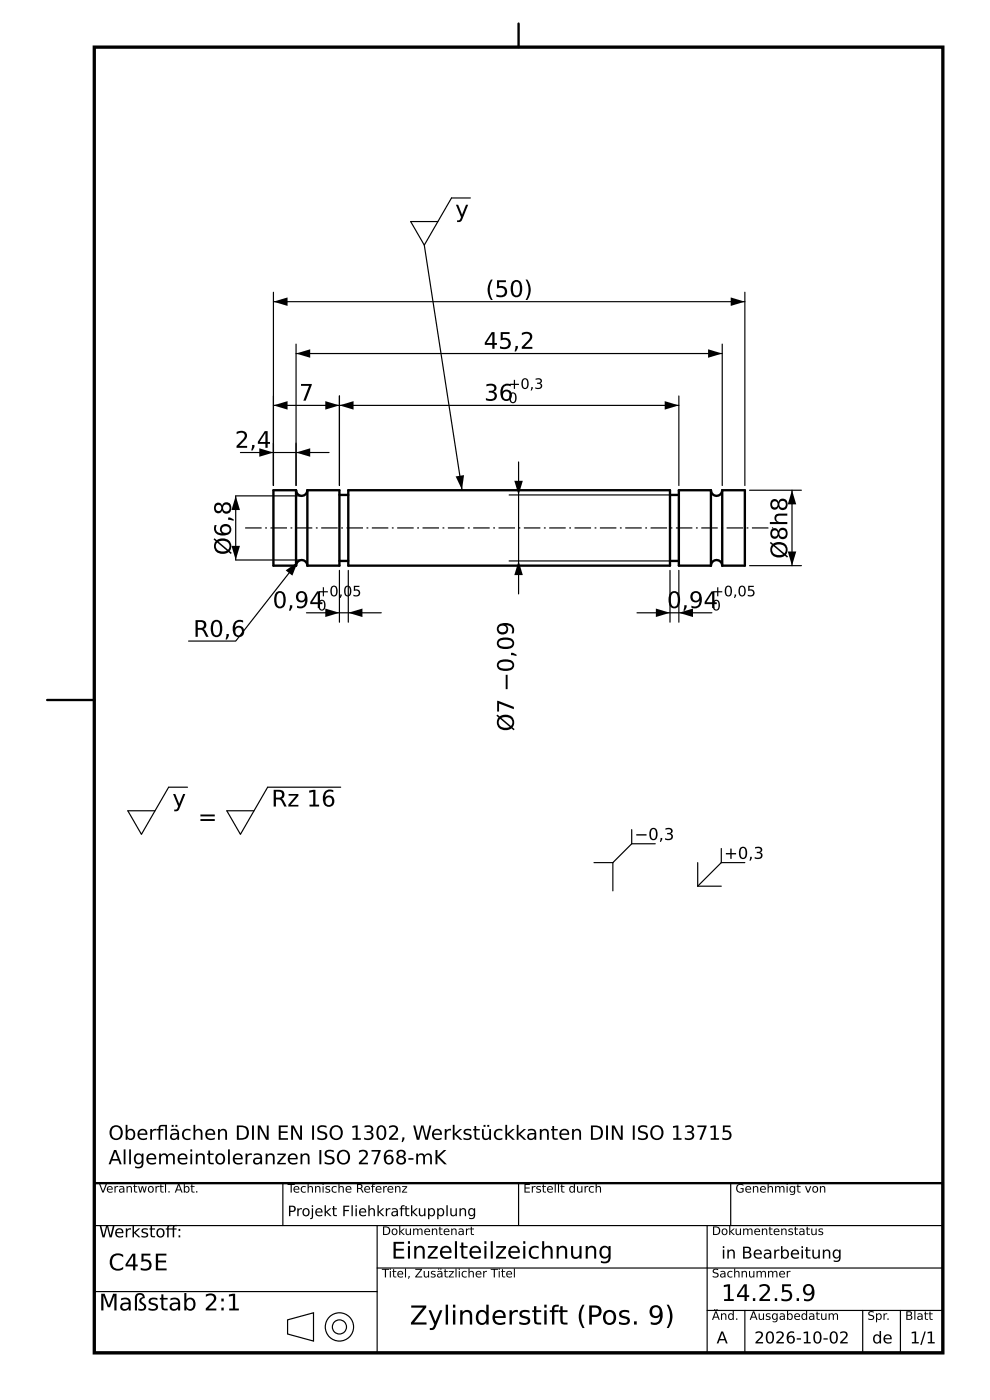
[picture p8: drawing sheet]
<svg xmlns="http://www.w3.org/2000/svg" width="210mm" height="297mm" viewBox="0 0 210 297" stroke-linecap="round" stroke-linejoin="round" font-family="sans-serif">
<path d="M20 10h180v277h-180z" fill="none" stroke="#000" stroke-width=".7" stroke-linecap="butt"/>
<g fill="#000">
<path d="M58 64l3-.9v1.8zM62.8 75l3-.9v1.8zM150.2 74.1l3 .9-3 .9zM155 63.1l3 .9-3 .9zM55 95.1l3 .9-3 .9zM58 86l3-.9v1.8zM62.8 96l3-.9v1.8zM69 85.1l3 .9-3 .9zM72 86l3-.9v1.8zM141 85.1l3 .9-3 .9zM50 105.2l.9 3h-1.8zM49.1 115.8h1.8l-.9 3z"/>
<path d="M60.6 121l2.6-1.8-1.2 2.9zM96.7 101.1l1.7-.3-.4 3.1zM109.1 102h1.8l-.9 3zM110 119l.9 3h-1.8zM168 104l.9 3h-1.8zM69 129.1l3 .9-3 .9zM73.9 130l3-.9v1.8zM139.1 129.1l3 .9-3 .9zM144 130l3-.9v1.8zM167.1 117h1.8l-.9 3z"/>
</g>
<g fill="none" stroke="#000" stroke-width=".5">
<path d="M110 5v5M62.8 104h-4.8v16h4.8M62.8 104v16M62.8 104a1.2 1.2 0 0 0 1.2 1.2 1.2 1.2 0 0 0 1.2-1.2M65.2 104v16M65.2 104h6.8v16h-6.8M72 105h1.9M72 119h1.9M73.9 104h68.2v16h-68.2zM142.1 105h1.9M142.1 119h1.9M150.8 104h-6.8v16h6.8"/>
<path d="M150.8 104v16M150.8 104a1.2 1.2 0 0 0 1.2 1.2 1.2 1.2 0 0 0 1.2-1.2M153.2 104v16M153.2 104h4.8v16h-4.8M62.8 120a1.2 1.2 0 0 1 1.2-1.2 1.2 1.2 0 0 1 1.2 1.2M150.8 120a1.2 1.2 0 0 1 1.2-1.2 1.2 1.2 0 0 1 1.2 1.2M10 148.5h10M20 251h180v36h-180z"/>
</g>
<g fill="none" stroke="#000" stroke-width=".25">
<path d="M90 52l8 51.9M99.8 42h-4l-5.8 10-2.9-5h5.8M58 62v41M58 64h100M62.8 73v30M62.8 75h90.4M153.2 73v30M158 62v41M51 96h18.8M58 86h86M72 84v19M110 98v28"/>
<path d="M144 84v19M63.2 119.2l-13.2 16.8h-10M64 105.2h-14v13.6h14M108 105h35M108 119h35M159 104h11M168 104v16M65 130h15.9M72 121v11M73.9 121v11M135.1 130h15.9M142.1 121v11"/>
<path d="M144 121v11M159 120h11M39.8 167h-4l-5.8 10-2.9-5h5.8M72.3 167h-15.5l-5.8 10-2.9-5h5.8M134 179l-4 4M134 179h5M134 176v3M126 183h4M130 183v6M148 183v5M148 188h5M153 183h5"/>
<path d="M153 183l-5 5M153 180v3M60 251v9M110 251v9M155 251v9M20 260h180M20 274h60M80 269h120M80 260v27M150 260v27M150 278h50M158 278v9"/>
<path d="M183 278v9M191 278v9M61 280l5.5-1.5v6l-5.5-1.5z"/>
<circle cx="72" cy="281.5" r="3"/>
<circle cx="72" cy="281.5" r="1.5"/>
</g>
<path d="M52 112h112" fill="none" stroke="#000" stroke-width=".25" stroke-dasharray="3.5 .7 .4 .7" stroke-linecap="butt"/>
<text font-size="5.6" x="86.9" y="281">Zylinderstift (Pos. 9)</text>
<g font-size="4.9">
<text x="96.6" y="46.1">y</text>
<text x="103" y="63">(50)</text>
<text x="102.6" y="74">45,2</text>
<text x="63.5" y="85">7</text>
<text x="102.7" y="85">36</text>
<text x="49.8" y="95">2,4</text>
<text x="49" y="117.8" transform="rotate(-90 49 117.8)">Ø6,8</text>
<text x="167" y="118.5" transform="rotate(-90 167 118.5)">Ø8h8</text>
<text x="57.8" y="129">0,94</text>
<text x="141.5" y="129">0,94</text>
<text x="41" y="135.1">R0,6</text>
<text x="109" y="155.2" transform="rotate(-90 109 155.2)">Ø7 −0,09</text>
<text x="36.6" y="171.1">y</text>
<text x="57.6" y="171.1">Rz 16</text>
<text x="42" y="175">=</text>
<text x="23" y="269.5">C45E</text>
<text x="83" y="267">Einzelteilzeichnung</text>
<text x="21" y="278">Maßstab 2:1</text>
<text x="153" y="276">14.2.5.9</text>
</g>
<g font-size="4.2">
<text x="23" y="241.8">Oberfächen DIN EN ISO 1302, Werkstückkanten DIN ISO 13715</text>
<text x="33.2" y="241.8">l</text>
<text x="23" y="247">Allgemeintoleranzen ISO 2768-mK</text>
</g>
<g font-size="3.5">
<text x="134.6" y="178.2">−0,3</text>
<text x="153.6" y="182.2">+0,3</text>
<text x="21" y="262.5">Werkstof:</text>
<text x="35.1" y="262.5">f</text>
<text x="153" y="267">in Bearbeitung</text>
<text x="152" y="285">A</text>
<text x="160" y="285">2026-10-02</text>
<text x="185" y="285">de</text>
<text x="193" y="285">1/1</text>
</g>
<g font-size="3.1">
<text x="107.8" y="82.5">+0,3</text>
<text x="107.8" y="85.5">0</text>
<text x="67.3" y="126.5">+0,05</text>
<text x="67.3" y="129.5">0</text>
<text x="151" y="126.5">+0,05</text>
<text x="151" y="129.5">0</text>
<text x="61" y="258">Projekt Fliehkraftkupplung</text>
</g>
<g font-size="2.5">
<text x="21" y="253">Verantwortl. Abt.</text>
<text x="61" y="253">Technische Referenz</text>
<text x="111" y="253">Erstellt durch</text>
<text x="156" y="253">Genehmigt von</text>
<text x="81" y="262">Dokumentenart</text>
<text x="151" y="262">Dokumentenstatus</text>
<text x="81" y="271">Titel, Zusätzlicher Titel</text>
<text x="151" y="271">Sachnummer</text>
<text x="151" y="280">Änd.</text>
<text x="159" y="280">Ausgabedatum</text>
<text x="184" y="280">Spr.</text>
<text x="192" y="280">Blatt</text>
</g>
</svg>
